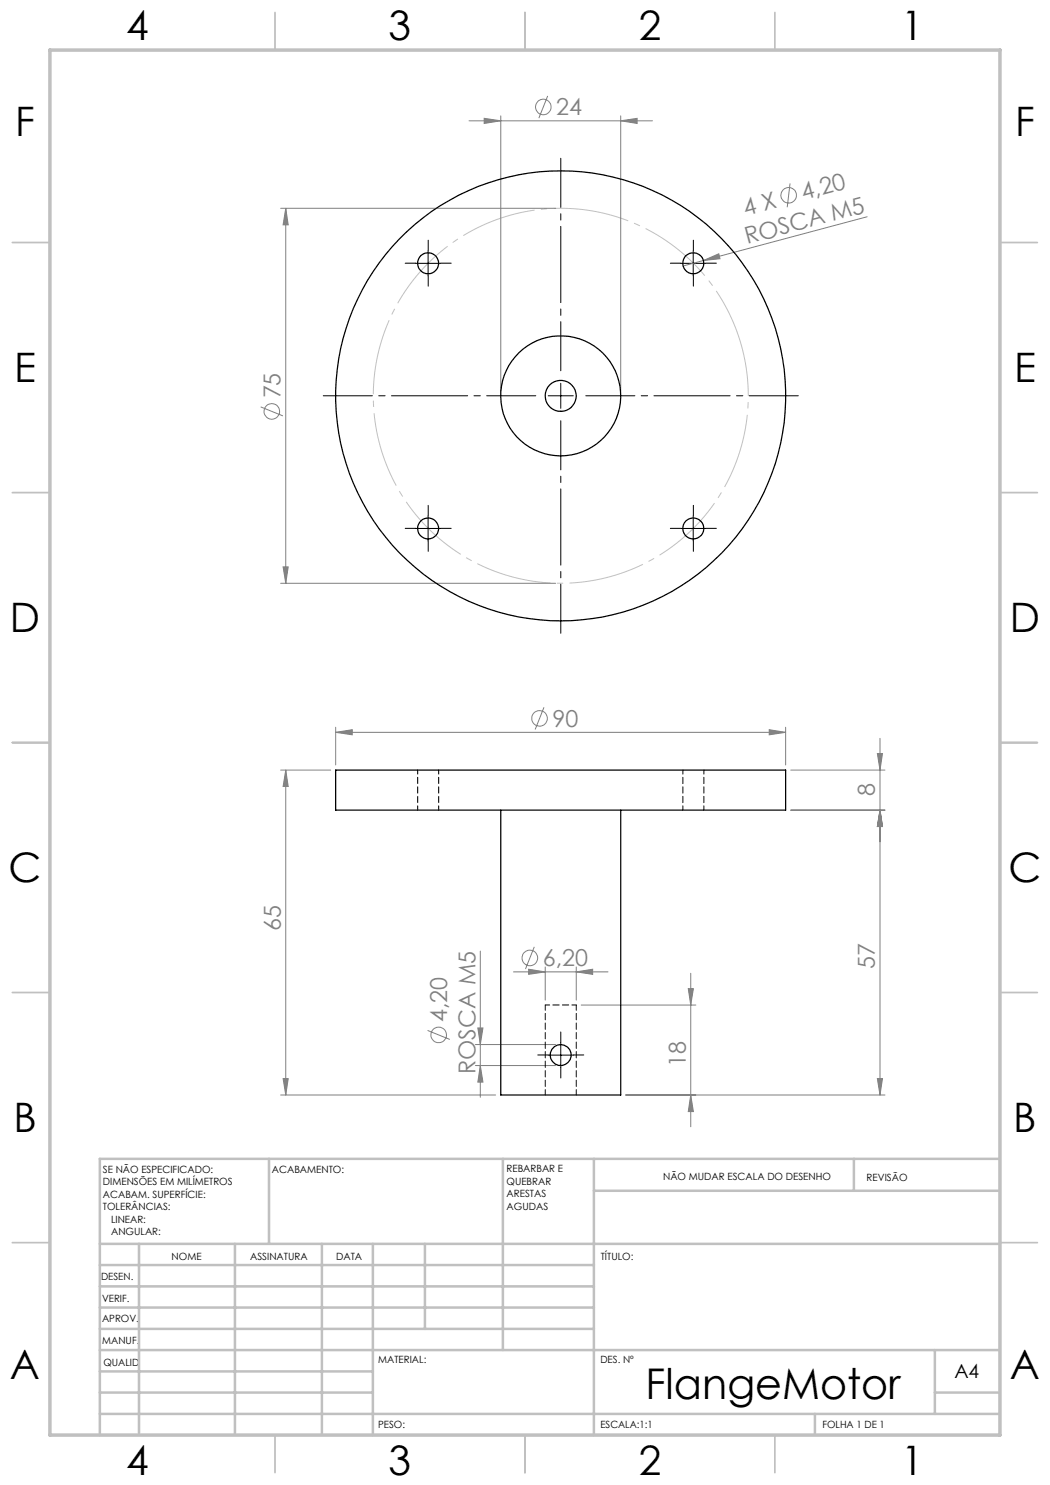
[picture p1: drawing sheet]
<svg xmlns="http://www.w3.org/2000/svg" width="210mm" height="297mm" viewBox="0 0 210 297" stroke-linecap="round" stroke-linejoin="round" font-family="sans-serif">
<g fill="none" stroke="#808080" stroke-width=".2">
<path d="M109.5 19.2l-1.7 4.4M93.8 24.2h36.7M96.8 23.7l3.4 .5-3.4 .5zM100.2 23.2v55M124.1 24.2l3.3-.5v1zM124.1 23.2v55M158 36.7l-.6 4.7M56.1 41.7h55M57.1 41.7l.5 3.3h-1zM57.1 41.7v75M140.7 52.1l3.1-1.3 .2 .9zM173.4 43.4l-36.8 9.8"/>
<path d="M52.1 81.4l4.5 1.8M56.1 116.7h55M56.6 113.4h1l-.5 3.3zM56.1 154h10M57.1 154v65M57.2 154l.4 3.3h-1zM67.1 146.5l3.3-.6v1.1zM67.1 145.4v7.6M67.1 146.5h90M108.8 141.5l-1.8 4.4M153.8 145.9l3.3 .6-3.3 .5zM157.1 145.4v7.6"/>
<path d="M158.2 154h18.8M175.5 150.7h1l-.5 3.3zM176 147.7v71.3M158.2 162h18.8M176 162l.5 3.3h-1zM96.1 190.2v29.3M102.7 194.4h18.9M105.7 193.8l3.3 .6-3.3 .5zM106.9 189.4l-1.8 4.4M109 193.4v6.6M115.3 194.4l3.2-.6v1.1zM115.3 193.4v6.6"/>
<path d="M137.7 197.7h1l-.6 3.3zM138.1 194.7v30.7M56.1 219h43M56.6 215.7h1l-.4 3.3zM85.5 206.1l4.5 1.8M95.1 208.9h16M95.1 213.1h16M95.6 205.6h1l-.5 3.3zM96.1 213.1l.5 3.3h-1zM116.2 201h23M125.1 219h51.9M138.1 219l.6 3.3h-1z"/>
<path d="M175.5 215.7h1l-.5 3.3z"/>
<circle cx="108.7" cy="21.4" r="1.55"/>
<circle cx="157.7" cy="39.1" r="1.56"/>
<circle cx="54.4" cy="82.3" r="1.55"/>
<circle cx="107.9" cy="143.7" r="1.55"/>
<circle cx="106" cy="191.6" r="1.56"/>
<circle cx="87.7" cy="207" r="1.55"/>
</g>
<path d="M148 68.2a37.5 37.5 0 0 0-62.8-15.1 37.5 37.5 0 0 0 17.2 62.3 37.5 37.5 0 0 0 46.1-45.3l-.5-1.9" fill="none" stroke="#c0c0c0" stroke-width=".2" stroke-dasharray="15.2 1.3 1.3 1.3" stroke-dashoffset="4.1" stroke-linecap="butt"/>
<g fill="none" stroke="#000" stroke-width=".2" stroke-dasharray="15.2 1.3 1.3 1.3">
<path d="M83.1 52.6h-2.1M85.6 50.1v-2.1M85.6 55.1v2.1M88.1 52.6h2.1M136.2 52.6h-2.1M138.7 50.1v-2.1M138.7 55.1v2.1M141.2 52.6h2.1M83.1 105.7h-2.1M85.6 103.2v-2.1M85.6 108.2v2.1M88.1 105.7h2.1"/>
<path d="M136.2 105.7h-2.1M138.7 103.2v-2.1M138.7 108.2v2.1M141.2 105.7h2.1M109.7 211h-2.1M112.2 208.5v-2.1M112.2 213.5v2.1M114.7 211h2.1"/>
</g>
<path d="M107.2 79.2h-42.5M112.2 74.2v-42.5M117.2 79.2h42.5M112.2 84.2v42.5" fill="none" stroke="#000" stroke-width=".2" stroke-dasharray="15.2 1.3 1.3 1.3" stroke-dashoffset="5.4"/>
<path d="M83.1 52.7h5M85.6 50.2v5M136.2 52.7h4.9M138.6 50.2v5M109.6 79.2h5.1M112.1 76.7v5M83.1 105.7h5M85.6 103.2v5M136.2 105.7h4.9M138.6 103.2v5M109.6 211h5.1M112.1 208.5v5" fill="none" stroke="#000" stroke-width=".2"/>
<g fill="none" stroke="#c0c0c0" stroke-width=".35">
<path d="M55 2.5v7.5M105 2.5v7.5M155 2.5v7.5M2.5 48.5h7.5M200 48.5h7.5M2.5 98.5h7.5M200 98.5h7.5M2.5 148.5h7.5M200 148.5h7.5M2.5 198.5h7.5M200 198.5h7.5M2.5 248.5h7.5"/>
<path d="M200 248.5h7.5M55 287v7.5M105 287v7.5M155 287v7.5"/>
</g>
<g fill="none" stroke="#c0c0c0" stroke-width=".5">
<path d="M53.8 231.8v17M100.6 231.8v38.2M118.8 231.8v55.2M118.8 238.2h81.2M170.8 231.8v6.4M200 231.8h-180v55.2M20 248.8h180M20 257.3h98.8M20 253h98.8M27.8 248.8v38.2M47 248.8v38.2M64.4 248.8v38.2"/>
<path d="M74.6 248.8v38.2M85 248.8v17M20 265.8h98.8M20 261.5h98.8M20 278.5h54.6M20 274.3h54.6M20 270h180M187 278.5h13M187 270v12.8M20 282.8h180M163 282.8v4.2"/>
</g>
<path d="M10 10h190v277h-190z" fill="none" stroke="#c0c0c0" stroke-width=".7"/>
<g fill="#808080">
<path d="M140.7 52.1l3.1-1.3 .2 .9z"/>
<path d="M56.6 113.4h1l-.5 3.3zM57.1 41.7l.5 3.3h-1z"/>
<path d="M67.1 146.5l3.3-.6v1.1zM153.8 145.9l3.3 .6-3.3 .5zM105.7 193.8l3.3 .6-3.3 .5zM115.3 194.4l3.2-.6v1.1zM96.8 23.7l3.4 .5-3.4 .5zM124.1 24.2l3.3-.5v1z"/>
<path d="M137.7 197.7h1l-.6 3.3zM138.1 219l.6 3.3h-1zM95.6 205.6h1l-.5 3.3zM96.1 213.1l.5 3.3h-1zM57.2 154l.4 3.3h-1zM56.6 215.7h1l-.4 3.3zM176 162l.5 3.3h-1zM175.5 215.7h1l-.5 3.3zM175.5 150.7h1l-.5 3.3zM176 162l.5 3.3h-1z"/>
</g>
<g fill="none" stroke="#000" stroke-width=".25">
<path d="M67.1 154h90v8h-90zM100.2 162v57h23.9v-57"/>
<circle cx="85.6" cy="52.7" r="2.09"/>
<circle cx="138.7" cy="52.6" r="2.1"/>
<circle cx="112.1" cy="79.2" r="12"/>
<circle cx="112.1" cy="79.2" r="45"/>
<circle cx="112.1" cy="79.2" r="3.1"/>
<circle cx="85.6" cy="105.7" r="2.1"/>
<circle cx="138.7" cy="105.7" r="2.11"/>
<circle cx="112.1" cy="211" r="2.1"/>
</g>
<path d="M83.5 154v8M136.6 154v8M87.7 162v-8M140.8 162v-8M115.3 201h-6.2" fill="none" stroke="#000" stroke-width=".2" stroke-dasharray="1.3 .6" stroke-dashoffset=".4"/>
<path d="M109.1 201v18M115.3 219v-18" fill="none" stroke="#000" stroke-width=".2" stroke-dasharray="1.3 .6" stroke-dashoffset=".2"/>
<text font-size="8.5" x="129.1" y="279.7">FlangeMotor</text>
<g font-size="8.1">
<text x="25.2" y="8">4</text>
<text x="77.7" y="8">3</text>
<text x="127.7" y="8">2</text>
<text x="180.2" y="8">1</text>
<text x="3" y="27.2">F</text>
<text x="203" y="27.2">F</text>
<text x="2.8" y="76.5">E</text>
<text x="202.8" y="76.5">E</text>
<text x="2" y="126.5">D</text>
<text x="202" y="126.5">D</text>
<text x="1.7" y="176.5">C</text>
<text x="201.7" y="176.5">C</text>
<text x="2.7" y="226.5">B</text>
<text x="202.7" y="226.5">B</text>
<text x="2" y="275.7">A</text>
<text x="202" y="275.7">A</text>
<text x="25.2" y="295">4</text>
<text x="77.7" y="295">3</text>
<text x="127.7" y="295">2</text>
<text x="180.2" y="295">1</text>
</g>
<g font-size="4.7" fill="#808080">
<text x="111.3" y="23.1">24</text>
<text x="160.7" y="40" transform="rotate(-15 160.7 40)">4,20</text>
<text x="149.1" y="43.1" transform="rotate(-15 149.1 43.1)">4 X</text>
<text x="149.4" y="48.9" transform="rotate(-15 149.4 48.9)">ROSCA M5</text>
<text x="56.1" y="79.7" transform="rotate(-90 56.1 79.7)">75</text>
<text x="110.5" y="145.4">90</text>
<text x="175" y="159.2" transform="rotate(-90 175 159.2)">8</text>
<text x="56.1" y="186.3" transform="rotate(-90 56.1 186.3)">65</text>
<text x="108.6" y="193.3">6,20</text>
<text x="175" y="193.7" transform="rotate(-90 175 193.7)">57</text>
<text x="89.5" y="204.4" transform="rotate(-90 89.5 204.4)">4,20</text>
<text x="95.1" y="214.8" transform="rotate(-90 95.1 214.8)">ROSCA M5</text>
<text x="137.2" y="213.5" transform="rotate(-90 137.2 213.5)">18</text>
</g>
<text font-size="3.9" x="190.9" y="275.5">A4</text>
<g font-size="2">
<text x="20.6" y="234.6">SE NÃO ESPECIFICADO:</text>
<text x="20.6" y="237.1">DIMENSÕES EM MILÍMETROS</text>
<text x="20.6" y="239.6">ACABAM. SUPERFÍCIE:</text>
<text x="54.4" y="234.6">ACABAMENTO:</text>
<text x="101.3" y="234.5">REBARBAR E</text>
<text x="101.3" y="237">QUEBRAR</text>
<text x="101.3" y="239.5">ARESTAS</text>
<text x="132.6" y="236">NÃO MUDAR ESCALA DO DESENHO</text>
<text x="173.3" y="236.2">REVISÃO</text>
<text x="20.6" y="242.1">TOLERÂNCIAS:</text>
<text x="22.2" y="244.6">LINEAR:</text>
<text x="101.3" y="242">AGUDAS</text>
<text x="22.2" y="247.1">ANGULAR:</text>
<text x="34.3" y="252">NOME</text>
<text x="50" y="251.9">ASSINATURA</text>
<text x="67.2" y="251.9">DATA</text>
<text x="120.2" y="251.9">TÍTULO:</text>
<text x="20.2" y="256.1">DESEN.</text>
<text x="20.4" y="260.3">VERIF.</text>
<text x="20.4" y="264.4">APROV.</text>
<text x="20.5" y="268.8">MANUF.</text>
<text x="20.7" y="273.1">QUALID</text>
<text x="75.7" y="272.5">MATERIAL:</text>
<text x="120.1" y="272.5">DES. Nº</text>
<text x="75.6" y="285.5">PESO:</text>
<text x="120.1" y="285.6">ESCALA:1:1</text>
<text x="164.5" y="285.6">FOLHA 1 DE 1</text>
</g>
</svg>
